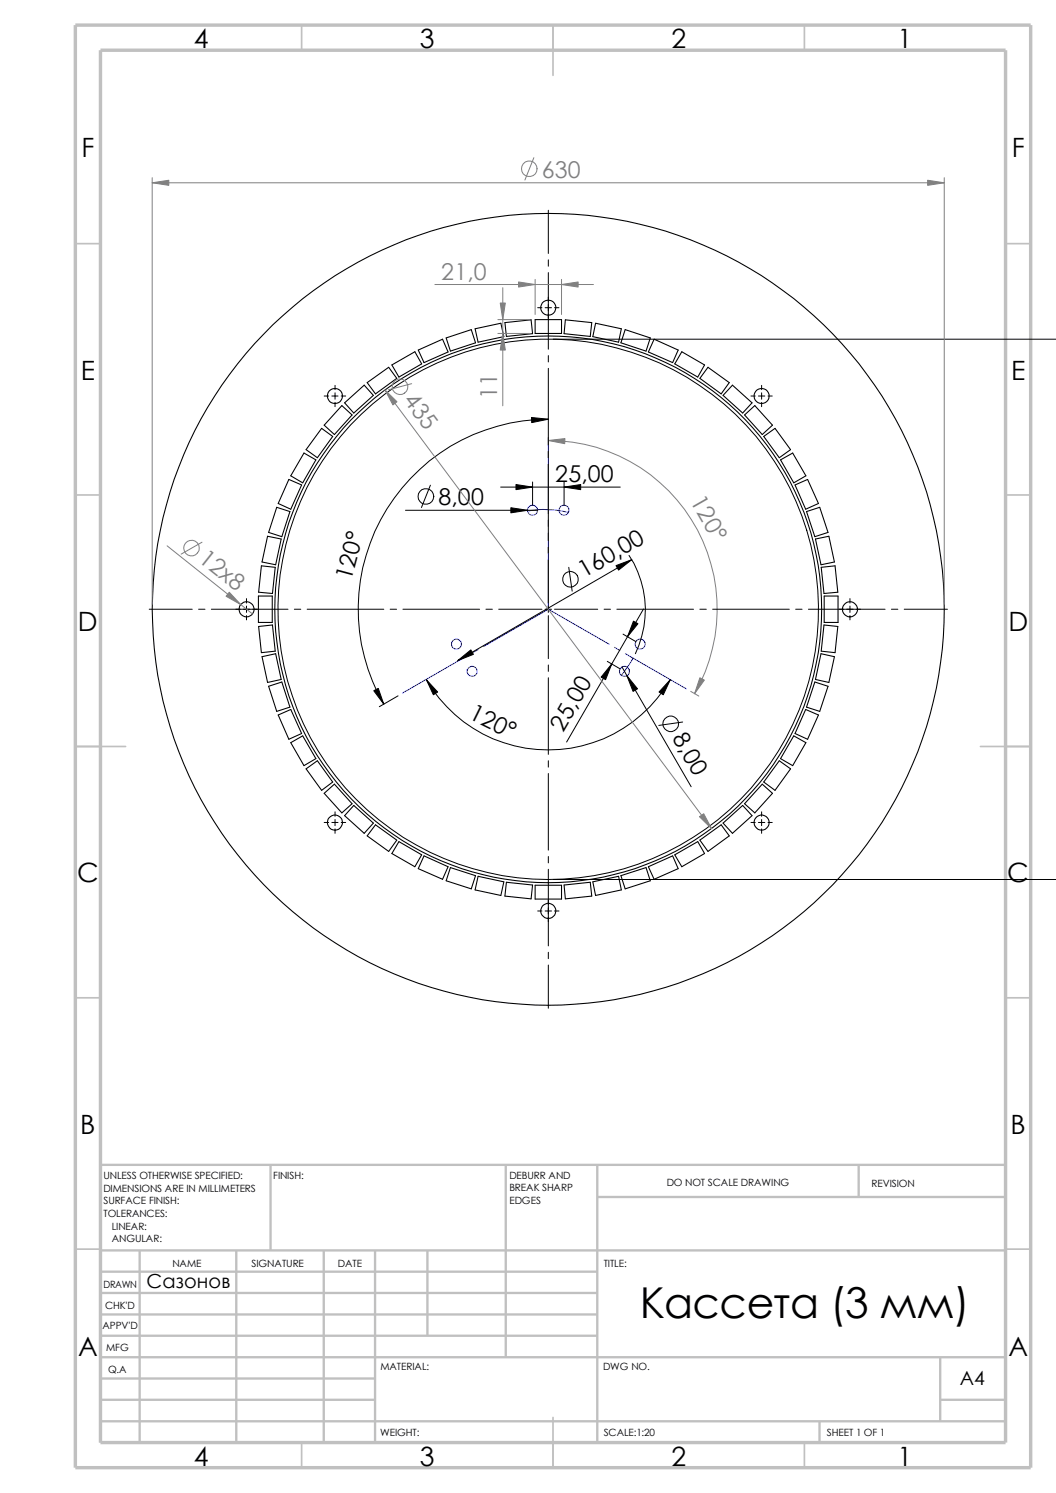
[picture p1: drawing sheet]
<svg xmlns="http://www.w3.org/2000/svg" width="210mm" height="297mm" viewBox="0 0 210 297" stroke-linecap="round" stroke-linejoin="round" font-family="sans-serif">
<g fill="none" stroke="#c0c0c0" stroke-width=".34">
<path d="M60 5v5M110 5v10M160 5v5M15 48.5h5M200 48.5h5M15 98.5h5M200 98.5h5M15 148.5h10M195 148.5h10M15 198.5h5M200 198.5h5M15 248.5h5"/>
<path d="M200 248.5h5M60 287v5M110 282v10M160 287v5"/>
</g>
<g fill="none" stroke="#c0c0c0" stroke-width=".47">
<path d="M53.8 231.7v17.1M100.6 231.7v38.3M118.8 231.7v55.3M118.8 238.1h81.2M170.8 231.7v6.4M200 231.7h-180v55.3M20 248.8h180M20 257.2h98.8M20 253h98.8M27.8 248.8v38.2M47 248.8v38.2M64.4 248.8v38.2"/>
<path d="M74.6 248.8v38.2M85 248.8v16.9M20 270h180M20 274.2h54.6M20 265.7h98.8M20 261.5h98.8M20 278.5h54.6M187 270v12.7M187 278.5h13M20 282.7h180M163 282.7v4.3"/>
</g>
<path d="M15 5h190v287h-190zM20 10h180v277h-180z" fill="none" stroke="#c0c0c0" stroke-width=".68" stroke-linecap="butt"/>
<g fill="none" stroke="#000" stroke-width=".21">
<path d="M73 76.1l4.3-3 1.6 2.2-4.2 3.1zM77.9 72.6l4.6-2.6 1.4 2.4-4.6 2.6zM83.2 69.6l4.8-2.1 1.1 2.5-4.8 2.1zM88.7 67.2l5-1.6 .9 2.6-5 1.6zM94.5 65.4l5.1-1.1 .6 2.7-5.1 1.1zM100.4 64.2l5.2-.6 .3 2.8-5.2 .5zM106.4 63.6h5.3v2.7h-5.3zM112.4 63.6l5.3 .6-.3 2.7-5.2-.5zM118.4 64.3l5.2 1.1-.6 2.7-5.1-1.1zM124.3 65.6l5 1.6-.8 2.6-5-1.6zM130.1 67.5l4.8 2.1-1.1 2.5-4.9-2.1zM135.6 70l4.5 2.6-1.3 2.4-4.6-2.6z"/>
<path d="M140.8 73.1l4.2 3-1.6 2.3-4.2-3.1zM145.7 76.6l3.9 3.5-1.9 2.1-3.9-3.5zM57.4 95.4l2.6 1.1-2.2 4.8-2.5-1.1zM60.5 90.1l2.3 1.4-2.6 4.6-2.4-1.4zM64 85.2l2.2 1.6-3.1 4.3-2.2-1.6zM68 80.7l2 1.8-3.5 3.9-2-1.8zM68.5 80.1l3.9-3.5 1.9 2.1-3.9 3.5zM148.1 82.5l2-1.8 3.5 3.9-2 1.8zM151.9 86.8l2.2-1.6 3.1 4.3-2.2 1.6zM155.2 91.5l2.4-1.4 2.7 4.6-2.4 1.4zM158.1 96.5l2.5-1.1 2.2 4.8-2.6 1.1zM51.4 118.6h2.7v5.2h-2.7z"/>
<path d="M52 112.6l2.7 .3-.5 5.2-2.8-.3zM53.2 106.7l2.7 .5-1.1 5.2-2.7-.6zM55 100.9l2.7 .9-1.7 5-2.6-.9zM160.4 101.8l2.6-.9 1.7 5-2.6 .9zM162.2 107.2l2.6-.5 1.1 5.1-2.6 .6zM163.3 112.9l2.8-.3 .5 5.2-2.7 .3zM163.9 118.6h2.8v5.2h-2.8zM51.4 124.6l2.8-.3 .5 5.2-2.7 .3zM52.1 130.6l2.7-.6 1.1 5.2-2.7 .6zM53.4 136.5l2.6-.8 1.7 5-2.7 .8zM162.1 135.7l2.6 .8-1.7 5-2.6-.8zM163.3 130l2.6 .6-1.1 5.2-2.6-.6z"/>
<path d="M163.9 124.3l2.7 .3-.5 5.2-2.8-.3zM55.3 142.2l2.5-1.1 2.2 4.8-2.6 1.2zM57.8 147.7l2.4-1.3 2.6 4.5-2.3 1.4zM60.9 153l2.2-1.7 3.1 4.3-2.2 1.6zM64.5 157.8l2-1.8 3.5 3.9-2 1.8zM151.6 156l2 1.8-3.5 3.9-2-1.8zM155 151.3l2.2 1.7-3.1 4.2-2.2-1.6zM157.9 146.4l2.4 1.3-2.7 4.6-2.4-1.4zM160.2 141.1l2.6 1.1-2.2 4.9-2.5-1.2zM70.4 160.2l3.9 3.5-1.9 2.1-3.9-3.5zM74.7 164.1l4.2 3-1.6 2.3-4.3-3.1zM79.3 167.4l4.6 2.7-1.4 2.3-4.6-2.6z"/>
<path d="M84.3 170.3l4.8 2.1-1.1 2.5-4.8-2.1zM89.6 172.6l5 1.6-.9 2.6-5-1.6zM95.1 174.3l5.1 1.1-.6 2.7-5.1-1.1zM100.7 175.5l5.2 .6-.3 2.7-5.2-.5zM106.4 176.1h5.3v2.8h-5.3zM112.2 176.1l5.2-.6 .3 2.8-5.3 .5zM117.9 175.4l5.1-1.1 .6 2.7-5.2 1.1zM123.5 174.2l5-1.6 .8 2.6-5 1.6zM128.9 172.4l4.9-2.1 1.1 2.5-4.8 2.1zM134.2 170.1l4.6-2.7 1.3 2.4-4.5 2.6zM139.2 167.1l4.2-3 1.6 2.2-4.2 3.1zM143.8 163.7l3.9-3.5 1.9 2.1-3.9 3.5z"/>
<circle cx="66.6" cy="78.8" r="1.5"/>
<circle cx="109" cy="61.2" r="1.5"/>
<circle cx="151.5" cy="78.8" r="1.49"/>
<circle cx="49" cy="121.2" r="1.5"/>
<circle cx="109" cy="121.2" r="54.4"/>
<circle cx="109" cy="121.2" r="78.8"/>
<circle cx="169" cy="121.2" r="1.5"/>
<circle cx="66.6" cy="163.6" r="1.51"/>
<circle cx="151.5" cy="163.6" r="1.5"/>
<circle cx="109" cy="181.2" r="1.5"/>
</g>
<g fill="none" stroke="#00f" stroke-width=".2">
<path d="M109.1 87v15.2M104.9 101.6a20.8 20.8 0 0 1 8.2 .3M109.1 103.5v1.2M109.1 106v15.2M92.9 130.5l-12.8 7.4M95.1 129.2l-1.1 .6M109.1 121.2l-12.9 7.4M109.1 121.2l12 6.9M122.2 128.8l1.1 .6M124.4 130l12.1 7M125.9 130.9l-2.3 3.4"/>
<circle cx="105.9" cy="101.5" r="1.01"/>
<circle cx="112.2" cy="101.5" r=".99"/>
<circle cx="90.8" cy="128.1" r=".99"/>
<circle cx="93.9" cy="133.6" r="1.01"/>
<circle cx="124.2" cy="133.6" r=".99"/>
<circle cx="127.3" cy="128.1" r=".99"/>
</g>
<g fill="none" stroke="#000" stroke-width=".2">
<path d="M109.1 41.8v8.6M109.1 51.7v1.3M109.1 54.2v15.3M64.5 78.8h.9M66 78.8h1.2M66.6 76.7v.8M66.6 78.1v1.3M67.9 78.8h.8M106.9 61.2h.9M108.4 61.2h1.3M109.1 70.7v1.3M109.1 73.3v15.2"/>
<path d="M110 67.5h100.1M110.3 61.2h.9M149.4 78.8h.8M150.8 78.8h1.3M151.5 76.7v.8M151.5 78.1v1.3M152.7 78.8h.9M66.6 80.1v.8M85.6 96.5l-1.8 4.5M99.6 96.9h23.8M105.9 95.9v4.6M109.1 83.4a37.8 37.8 0 0 0-32.8 56.7"/>
<path d="M109.1 89.8v1.3M109.1 92.3v15.3M112.2 95.9v4.6M151.5 80.1v.8M49 119.1v.9M80.6 101.5h26.3M109.1 108.8v1.3M109.1 111.4v8.6M113.1 112.9l.7 4.7M125.1 110.5a19.9 19.9 0 0 1 1.3 19.5M125.6 111.3l-34.5 20.1M169 119.1v.9"/>
<path d="M29.7 121.2h8.5M39.5 121.2h1.3M42 121.2h15.3M49 120.6v1.2M49 122.5v.8M58.5 121.2h1.3M61.1 121.2h15.2M77.6 121.2h1.3M79.2 138.4l-3.8 2.2M80.1 121.2h15.3M84.8 135.2a28 28 0 0 0 48.5 0M96.6 121.2h1.3"/>
<path d="M99.2 121.2h8.6M108.4 121.2h1.3M109.1 120.6v1.2M109.1 122.5v8.5M109.1 132.3v1.3M109.1 134.8v15.3M110.3 121.2h8.6M120.1 121.2h1.3M120.8 131.6l2.5 1.5M122.7 121.2h15.2M123.7 132.7l13.8 23.8M123.9 126.2l2.5 1.4"/>
<path d="M128 121.2l-15.3 26.4M139.2 121.2h1.3M141.7 121.2h15.3M158.2 121.2h1.3M160.8 121.2h15.2M169 120.6v1.2M169 122.5v.8M177.3 121.2h1.3M179.8 121.2h8.6M109.1 151.3v1.3M109.1 153.9v15.2M135.8 143.6l-4.8 .7"/>
<path d="M64.5 163.6h.9M66 163.6h1.2M66.6 161.5v.9M66.6 163v1.3M66.6 164.9v.9M67.9 163.6h.8M109.1 170.4v1.3M109.1 172.9v15.3M110 175h100.1M149.4 163.6h.8M150.8 163.6h1.3M151.5 161.5v.9"/>
<path d="M151.5 163v1.3M151.5 164.9v.9M152.7 163.6h.9M106.9 181.2h.9M108.4 181.2h1.3M109.1 189.4v1.3M109.1 192v8.6M110.3 181.2h.9"/>
<circle cx="84.7" cy="98.8" r="1.57"/>
<circle cx="113.5" cy="115.2" r="1.56"/>
<circle cx="109" cy="121.2" r="53.8"/>
<circle cx="133.4" cy="144" r="1.55"/>
</g>
<g fill="none" stroke="#808080" stroke-width=".2">
<path d="M30.3 36.4h157.5M30.3 35.3v84.9M106.2 31.4l-1.8 4.4M187.8 35.3v84.9M86.5 56.6h31.5M100 57.2v23.5M106.4 55.6v7M111.7 55.6v7M76.6 77.6l64.9 87.2M81.9 76.3l-4.7 1.3M99 63.6h6.4M99 66.3h6.4"/>
<path d="M109.1 87.6a33.6 33.6 0 0 1 29 50.4M33.2 108.6l17 13.5M40.2 107.9l-4.2 2.3M137.4 137.5l1.6 1"/>
<circle cx="105.2" cy="33.6" r="1.56"/>
<circle cx="79.6" cy="76.9" r="1.55"/>
<circle cx="38.1" cy="109" r="1.54"/>
</g>
<g fill="#808080" stroke="#808080" stroke-width=".2">
<path d="M139.2 134.8l.9 .5-2 2.7z"/>
<path d="M109.1 87.6l3.3-.4-.1 1.1z"/>
<path d="M103.1 56.1l3.3 .5-3.3 .5z"/>
<path d="M111.7 56.6l3.3-.5v1z"/>
<path d="M45.6 117.8l2.3 2.5-2.9-1.7z"/>
<path d="M139.1 162.5l.9-.6 1.5 2.9z"/>
<path d="M30.3 36.4l3.3-.5v1z"/>
<path d="M76.6 77.6l2.4 2.3-.9 .7z"/>
<path d="M184.5 35.9l3.3 .5-3.3 .5z"/>
<path d="M99.5 60.3h1l-.5 3.3z"/>
<path d="M100 66.3l.5 3.3h-1z"/>
</g>
<path d="M102.6 96.4l3.3 .5-3.3 .5zM105.7 83.1l3.4 .3-3.4 .7zM112.2 96.9l3.3-.5v1zM101.6 101l3.3 .5-3.3 .5zM122.5 112.5l3.1-1.2-2.6 2.1zM84.8 135.2l2.2 2.5-.8 .5zM91.1 131.4l2.5-2.1 .5 .9zM121.7 132.1l-1.3 3.1-.9-.5zM124.7 134.4l2.1 2.6-.9 .5zM126 123.6l.9 .5-2.1 2.6zM133.3 135.2l-1.4 3-.8-.5zM74.3 137.4l.9-.5 1.1 3.2z" fill="#000" stroke="#000" stroke-width=".2"/>
<text font-size="8.5" x="127.3" y="262.2">Кассета (3 мм)</text>
<g font-size="5.3">
<text x="38.5" y="9.6">4</text>
<text x="83.5" y="9.6">3</text>
<text x="133.5" y="9.6">2</text>
<text x="178.5" y="9.6">1</text>
<text x="16.2" y="31.3">F</text>
<text x="201.2" y="31.3">F</text>
<text x="16" y="75.6">E</text>
<text x="201.1" y="75.6">E</text>
<text x="15.5" y="125.6">D</text>
<text x="200.6" y="125.6">D</text>
<text x="15.3" y="175.6">C</text>
<text x="200.3" y="175.6">C</text>
<text x="16" y="225.6">B</text>
<text x="201" y="225.6">B</text>
<text x="15.5" y="269.8">A</text>
<text x="200.5" y="269.8">A</text>
<text x="38.5" y="291.6">4</text>
<text x="83.5" y="291.6">3</text>
<text x="133.5" y="291.6">2</text>
<text x="178.5" y="291.6">1</text>
</g>
<g font-size="4.6" fill="#808080">
<text x="107.8" y="35.4">630</text>
<text x="87.8" y="55.7">21,0</text>
<text x="80.1" y="79.6" transform="rotate(53 80.1 79.6)">435</text>
<text x="98.9" y="79.4" transform="rotate(-90 98.9 79.4)">11</text>
<text x="137.2" y="99.7" transform="rotate(60 137.2 99.7)">120°</text>
<text x="39.3" y="111.5" transform="rotate(39 39.3 111.5)">12х8</text>
</g>
<g font-size="4.6">
<text x="110.4" y="96">25,00</text>
<text x="87.2" y="100.5">8,00</text>
<text x="69.8" y="115.6" transform="rotate(-75 69.8 115.6)">120°</text>
<text x="116.2" y="115" transform="rotate(-30 116.2 115)">160,00</text>
<text x="93" y="142.8" transform="rotate(26 93 142.8)">120°</text>
<text x="112" y="145.7" transform="rotate(-60 112 145.7)">25,00</text>
<text x="133.6" y="146.8" transform="rotate(60 133.6 146.8)">8,00</text>
</g>
<g font-size="3.9">
<text x="29.2" y="256.2">Сазонов</text>
<text x="190.9" y="275.5">A4</text>
</g>
<g font-size="2">
<text x="20.6" y="234.6">UNLESS OTHERWISE SPECIFIED:</text>
<text x="20.6" y="237.1">DIMENSIONS ARE IN MILLIMETERS</text>
<text x="20.6" y="239.6">SURFACE FINISH:</text>
<text x="54.4" y="234.6">FINISH:</text>
<text x="101.3" y="239.5">EDGES</text>
<text x="101.3" y="234.5">DEBURR AND</text>
<text x="101.3" y="237">BREAK SHARP</text>
<text x="132.6" y="236">DO NOT SCALE DRAWING</text>
<text x="173.3" y="236.2">REVISION</text>
<text x="20.6" y="242.1">TOLERANCES:</text>
<text x="22.2" y="244.6">LINEAR:</text>
<text x="22.2" y="247.1">ANGULAR:</text>
<text x="50" y="252">SIGNATURE</text>
<text x="67.2" y="252">DATE</text>
<text x="120.1" y="252">TITLE:</text>
<text x="20.6" y="256.2">DRAWN</text>
<text x="34.3" y="252.1">NAME</text>
<text x="20.9" y="260.4">CHK'D</text>
<text x="20.4" y="264.5">APPV'D</text>
<text x="21.1" y="268.8">MFG</text>
<text x="21.5" y="273.1">Q.A</text>
<text x="75.6" y="272.5">MATERIAL:</text>
<text x="119.9" y="272.5">DWG NO.</text>
<text x="75.6" y="285.6">WEIGHT:</text>
<text x="120.1" y="285.6">SCALE:1:20</text>
<text x="164.5" y="285.6">SHEET 1 OF 1</text>
</g>
</svg>
